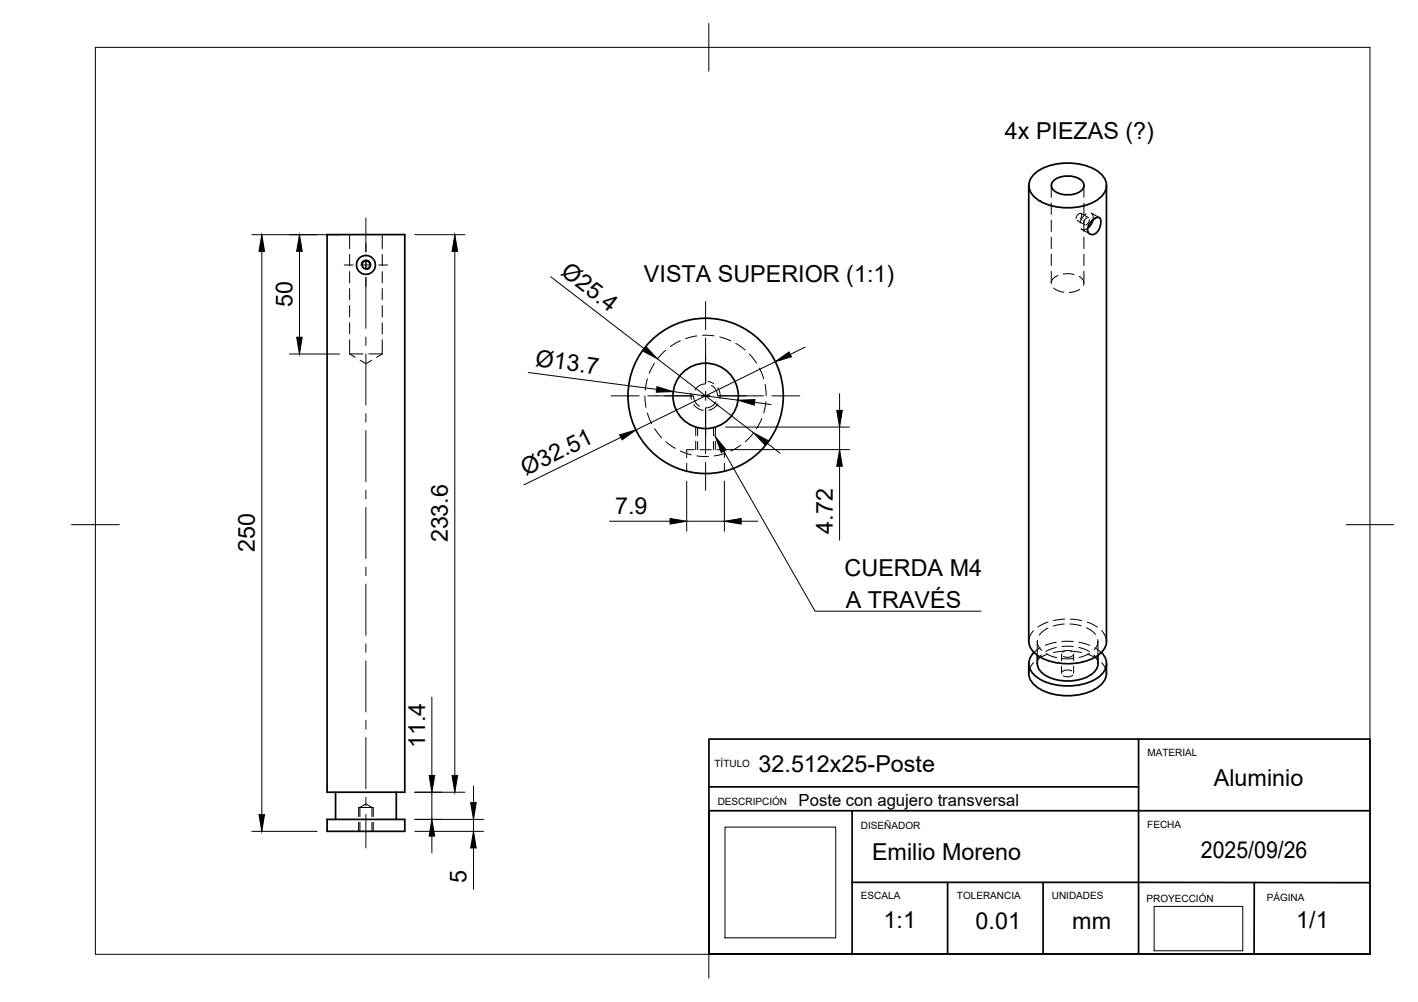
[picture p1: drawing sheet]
<svg xmlns="http://www.w3.org/2000/svg" width="297mm" height="210mm" viewBox="0 0 297 210" stroke-linecap="round" stroke-linejoin="round" font-family="sans-serif">
<!-- layer: Visible -->
<g fill="none" stroke="#000" stroke-width=".36">
<path d="M215.5 38.9v95.5M216.4 36.7a10.6 10.6 0 0 1 9-2.4 8.3 8.3 0 0 1 6 3.1 3.2 3.2 0 0 1-1.1 4.2 12.2 12.2 0 0 1-13.3 0 3.2 3.2 0 0 1-.6-4.9zM220.7 37.8a4.7 4.7 0 0 1 6.2 .4 1.69 1.69 0 0 1-1.4 2.3 4.6 4.6 0 0 1-5.1-1 1.29 1.29 0 0 1 .3-1.7zM231.8 38.9v95.5M68.5 49.1h16.3v116.9h-16.3zM228.7 46.2l.8-.5 .7-.2 .4 .6v.8l-.3 .9-.5 .9-.8 .4-.7-.1a1.61 1.61 0 0 1 .2-2.5zM229 46l-.3 .8-.9 1M215.5 139a4.6 4.6 0 0 0 1.3 4.6 12 12 0 0 0 13.7 0 3.4 3.4 0 0 0 1.3-2.5v-2.1M215.5 134.3a4.3 4.3 0 0 0 2.8 3.6 12.3 12.3 0 0 0 12.2-1 3.4 3.4 0 0 0 1.3-2.6M216.6 136.7a3.3 3.3 0 0 0 .9 5.4 12.5 12.5 0 0 0 12.3 0 3.3 3.3 0 0 0 .9-5.4M217.3 137.3v1.7M217.3 139a3.9 3.9 0 0 0 3.1 3.2 9.5 9.5 0 0 0 8.7-1.4l.8-1.1 .1-.7"/>
<path d="M230 137.3v1.7M68.5 171.7h16.3v2.5h-16.3zM70.3 166v5.7M83 166v5.7"/>
<circle cx="76.7" cy="55.5" r="1.97"/>
<circle cx="76.7" cy="55.5" r=".84"/>
<circle cx="147.8" cy="82.9" r="6.8"/>
<circle cx="147.8" cy="82.9" r="16.3"/>
</g>
<!-- layer: Hidden -->
<g fill="none" stroke="#000" stroke-width=".21">
<path d="M220.2 38.9v2.4M227.1 38.9v2.4M73.2 49.1v3M73.2 53.3v2.4M73.2 56.9v2.4M80.1 49.1v3M80.1 53.3v2.4M80.1 56.9v2.4M220.2 42.5v2.4M220.2 46.1v2.4M220.2 49.7v2.4M220.2 53.2v2.4"/>
<path d="M220.2 56.8v2.5M221.6 57.7l-.7 .4a1.42 1.42 0 0 0-.7 1.3M222.7 57.4h1.5l.8 .1M225.4 45.7l.3-.6 .7-.4 .2 .2v.4l-.3 .7M225.6 46.2l1.6 .9M226.1 57.9l.3 .2a1.36 1.36 0 0 1 .5 1.7M226.4 44.7l1.6 .9M226.6 48.1l1.7 .9M227.1 42.5v2.4M227.1 46.1v2.4M227.1 49.7v2.4M227.1 53.2v2.4"/>
<path d="M227.1 56.8v2.5M227.5 44.8l-.7 .7-.5 1.3M227.8 45.6l-.4 .3-.4 .8M227.8 47.8l-.7 .3-.7-.2M228.2 46l-.3 .8-.4 .3M228.6 44.6l1.7 1M228.6 44.7l.4 .4v1M73.2 74.1h2.9M73.2 74.1l1.2 .8M73.2 60.4v2.4M73.2 64v2.4M73.2 67.6v2.4"/>
<path d="M73.2 71.2v2.9M75.5 75.5l1.2 .7 1.2-.7M77.3 74.1h2.8M80.1 74.1l-1.2 .8M80.1 60.4v2.4M80.1 64v2.4M80.1 67.6v2.4M80.1 71.2v2.9M135.6 79.4l-.5 2.3M137.1 76.1l-1.1 2.1M139.5 73.4l-1.7 1.7M142.5 71.4l-2.1 1.2"/>
<path d="M146 70.4l-2.4 .5M147.2 70.2l2.4 .2M150.8 70.6l2.3 .8M154.1 71.9l2 1.4M157 74.2l1.5 1.9M159.1 77.1l.9 2.2M220.7 60.3l.9 .6 1.2 .3M226.2 60.6l-1 .5-1.2 .1M135.1 82.9l.2 2.4M135.6 86.5l.9 2.3M137.1 89.8l1.5 1.9M139.5 92.5l2 1.4"/>
<path d="M142.5 94.5l2.3 .8M143.8 97v1.7M145.3 82.9a2.38 2.38 0 0 0 1.2 2.2M145.4 94.2h-1.6v1.7M146 95.5l2.4 .1M146.1 89.6v1.7M146.1 92.5v1.7M146.6 94.2h2.4M147.8 80.4h-.3a2.37 2.37 0 0 0-1.9 1.3M149 80.8h.2a2.45 2.45 0 0 1 1.1 2.1M149.5 89.6v1.7M149.5 92.5v1.7"/>
<path d="M150 84.2l-.2 .2a2.46 2.46 0 0 1-2 1M150.2 94.2h1.5v1.7M151.7 97v1.7M152 94.9l-2.4 .6M155.2 93.3l-2.1 1.2M157.8 90.8l-1.7 1.7M159.6 87.6l-1.1 2.2M160.3 80.5l.2 2.4M160.4 84.1l-.4 2.4M216.5 132.1l-.8 1.3-.2 1M216.5 138.8l-.3 .4a3.1 3.1 0 0 0-.7 1.9M217.3 134.4v2.9"/>
<path d="M217.3 134.1v.6a2.51 2.51 0 0 0 .9 1.5M217.9 135.7l-1.3 1M218.1 137.2l-.7 1-.1 .8M219.1 136.9l2.3 .9M219.5 130.3l-2.1 1.1M219.5 131.6l-1.2 .7-.6 .7M219.5 137l-2.1 1.1M221.3 134.5l-2.3 .7M221.3 135.6l-2.2 .9M222.4 137v1.4M222.4 139.6v1.5M222.4 134.4h2.4"/>
<path d="M222.5 135.4h2.3M222.9 130.7l-2.3 .4M223 129.7l-2.3 .3M223 136.4l-2.3 .3M224.1 130.7l2.4 .4M224.2 129.7l2.4 .3M224.2 136.4l2.4 .3M224.5 136.5a1.84 1.84 0 0 0-2 .1M224.7 137.3a1.89 1.89 0 0 1-2 .2M224.9 137.9l-2.4 .1M224.9 137v1.4M224.9 139.6v1.5"/>
<path d="M226 135.6l2.2 .9M226 134.5l2.3 .7M227.6 131.5l1.2 .7 .7 .7M227.7 130.3l2.2 1.1M227.7 137l2.2 1.1M228.3 136.9l-2.2 .8M229.2 137.2l.6 1 .2 .8M229.4 135.7l1.3 1M230 134v.2a2.33 2.33 0 0 1-.8 1.9M230 134.4v2.9M230.8 132.1l.8 1.3 .2 1M230.8 138.8l.3 .4a3.1 3.1 0 0 1 .7 1.9"/>
<path d="M224.5 140.6a1.89 1.89 0 0 0-2 .1M224.7 141.4a1.78 1.78 0 0 1-2 .2M75.1 169.2h3.1M75.4 171.1v-1.9l1.3-.8 1.2 .8v1.9M75.4 172.2v2M77.9 172.2v2"/>
</g>
<!-- layer: Visible Narrow -->
<path d="M75.7 55.7a1.03 1.03 0 0 1 .8-1.2 1.03 1.03 0 0 1 1.2 .8 1.03 1.03 0 0 1-.8 1.2" fill="none" stroke="#000" stroke-width=".21"/>
<!-- layer: Hidden Narrow -->
<g fill="none" stroke="#000" stroke-width=".21">
<path d="M148.3 79.9l1.2 .5M144.8 82.4v1.3M145.3 84.7v.1a3.1 3.1 0 0 0 2 1.2M145.7 89.5v1.7M145.7 92.4v1.8M149.9 89.5v1.7M149.9 92.4v1.8M150.3 81.2h.1a3.1 3.1 0 0 1 .4 2.3M150.4 84.6l-1 1-.9 .3M75.1 169.2v1.9M75.1 172.2v2M78.2 169.2v1.9"/>
<path d="M78.2 172.2v2"/>
</g>
<!-- layer: BORDER -->
<path d="M20 9.9h267v190h-267zM148.5 4.9v10M15 109.9h10M282 109.9h10M148.5 194.9v10" fill="none" stroke="#000" stroke-width=".21"/>
<!-- layer: TITLEBLOCK -->
<path d="M148.5 154.8h138.5v45h-138.5zM238.5 154.8v45M148.5 169.8h30v30h-30zM148.5 164.8h90M178.5 169.8h108.5M178.5 184.8l108.5 .1M198.5 184.8v15M218.5 184.8v15M262.7 184.9v15" fill="none" stroke="#000" stroke-width=".36"/>
<path d="M151.9 173.3h23.2v23.2h-23.2zM241.8 189.9h18.5v9.3h-18.5z" fill="none" stroke="#000" stroke-width=".21"/>
<!-- layer: Smart Centers -->
<g fill="none" stroke="#000" stroke-width=".21">
<path d="M72.1 55.5h1.9M75.8 55.5h1.8M76.6 45.6v7.2M76.6 54.5v1.9M76.6 58.1v10.7M79.3 55.5h1.9M76.6 70.6v1.8M76.6 74.1v10.8M147.8 63.2v5.8M147.8 70.8v9.5M76.6 86.6v1.8M76.6 90.2v10.7"/>
<path d="M128 82.9h5.9M135.7 82.9h9.4M146.9 82.9h1.8M147.8 82v1.8M147.8 85.6v9.4M147.8 96.8v5.9M150.5 82.9h9.4M161.7 82.9h5.9M76.6 102.7v1.8M76.6 106.3v10.7M76.6 118.8v1.8M76.6 122.4v10.7"/>
<path d="M76.6 134.9v1.7M76.6 138.4v10.8M76.6 150.9v1.8M76.6 154.5v10.7M76.6 167v1.8M76.6 170.6v7"/>
</g>
<!-- layer: FD_Dimensions -->
<g fill="none" stroke="#000" stroke-width=".21">
<path d="M52.7 49.2h18.4M54.8 52.7v118M62.7 52.7v17.9M86.9 49.2h10.5M95.3 52.7v109.7M115.4 58l19.6 15.1M60.6 74.2h10.5M110.7 78l26.8 3.6M137.7 75.2l20.2 15.5M162.4 75.8l-29.2 14.3M168.7 72.7l-3.2 1.5M130.1 91.6l-20.4 10"/>
<path d="M141 82l13.6 1.8M152 89.5h26M152 94.2h26M158.1 84.3l3.4 .4M160.6 92.8l2.8 2.1M175.9 82.5v3.5M175.9 89.5v4.7M175.9 97.7v15.5M127.7 109.2h12.7M143.8 100.8v10.5M143.8 109.2h7.9M151.7 100.8v10.5"/>
<path d="M155.3 109.2h3.4M90.5 146v16.4M52.7 174.2h13.7M86.9 174.2h14.4M86.9 166h10.5M86.9 171.7h14.4M90.5 166v5.7M90.5 175.1v3.6M99.2 164.6v3.5M99.2 171.7v2.5M99.2 177.6v8.7"/>
</g>
<g fill="#000" stroke="#000" stroke-width=".21">
<path d="M54.8 49.2l.6 3.5h-1.1zM62.7 49.2l.6 3.5h-1.2zM95.3 49.2l.6 3.5h-1.2zM62.1 70.6h1.2l-.6 3.6zM135.3 72.6l2.4 2.6-3.1-1.7zM162.4 75.8l2.9-2.1 .5 1.1zM129.8 91.1l3.4-1-2.9 2.1zM137.6 81l3.4 1-3.5 .2zM154.6 83.8l3.5-.1-.1 1.2zM157.9 90.7l3.1 1.6-.7 1zM175.3 86h1.1l-.5 3.5zM175.9 94.2l.5 3.5h-1.1z"/>
<path d="M140.4 108.6l3.4 .6-3.4 .6zM151.7 109.2l3.6-.6v1.2zM54.3 170.7h1.1l-.6 3.5zM90.5 171.7l.6 3.4h-1.2zM89.9 162.4h1.2l-.6 3.6zM94.7 162.4h1.2l-.6 3.6zM98.6 168.1h1.2l-.6 3.6zM99.2 174.2l.6 3.4h-1.2z"/>
</g>
<!-- layer: Hole Notes -->
<path d="M149.9 91.5l2.2 2.7-1 .6z" fill="#000" stroke="#000" stroke-width=".21"/>
<path d="M151.6 94.5l19.1 33.5h34.8" fill="none" stroke="#000" stroke-width=".21"/>
<g font-size="4.9">
<text x="210.5" y="29.2">4x PIEZAS (?)</text>
<text x="117.2" y="57.5" transform="rotate(38 117.2 57.5)">Ø25.4</text>
<text x="134.9" y="59.2">VISTA SUPERIOR (1:1)</text>
<text x="61.3" y="64.4" transform="rotate(-90 61.3 64.4)">50</text>
<text x="112.1" y="76.7" transform="rotate(7 112.1 76.7)">Ø13.7</text>
<text x="110.2" y="99.7" transform="rotate(-26 110.2 99.7)">Ø32.51</text>
<text x="128.9" y="107.7">7.9</text>
<text x="93.8" y="113.6" transform="rotate(-90 93.8 113.6)">233.6</text>
<text x="174.5" y="111.8" transform="rotate(-90 174.5 111.8)">4.72</text>
<text x="53.4" y="115.7" transform="rotate(-90 53.4 115.7)">250</text>
<text x="176.9" y="120.6">CUERDA M4</text>
<text x="177.2" y="127.3">A TRAVÉS</text>
<text x="89.1" y="156.7" transform="rotate(-90 89.1 156.7)">11.4</text>
<text x="158.9" y="161.7">32.512x25-Poste</text>
<text x="254.3" y="164.8">Aluminio</text>
<text x="251.6" y="179.7">2025/09/26</text>
<text x="97.7" y="185.1" transform="rotate(-90 97.7 185.1)">5</text>
<text x="182.7" y="180.1">Emilio Moreno</text>
<text x="185.1" y="194.4">1:1</text>
<text x="204.4" y="194.5">0.01</text>
<text x="224.6" y="194.6">mm</text>
<text x="271.5" y="194.5">1/1</text>
</g>
<text font-size="3.5" x="167.3" y="168.8">Poste con agujero transversal</text>
<g font-size="2.1">
<text x="149.7" y="160.6">TÍTULO</text>
<text x="240.3" y="158.3">MATERIAL</text>
<text x="150.3" y="168.7">DESCRIPCIÓN</text>
<text x="180.3" y="173.7">DISEÑADOR</text>
<text x="240.3" y="173.4">FECHA</text>
<text x="180.3" y="188.4">ESCALA</text>
<text x="200.4" y="188.4">TOLERANCIA</text>
<text x="220.3" y="188.4">UNIDADES</text>
<text x="240.2" y="188.9">PROYECCIÓN</text>
<text x="265.3" y="188.7">PÁGINA</text>
</g>
</svg>
